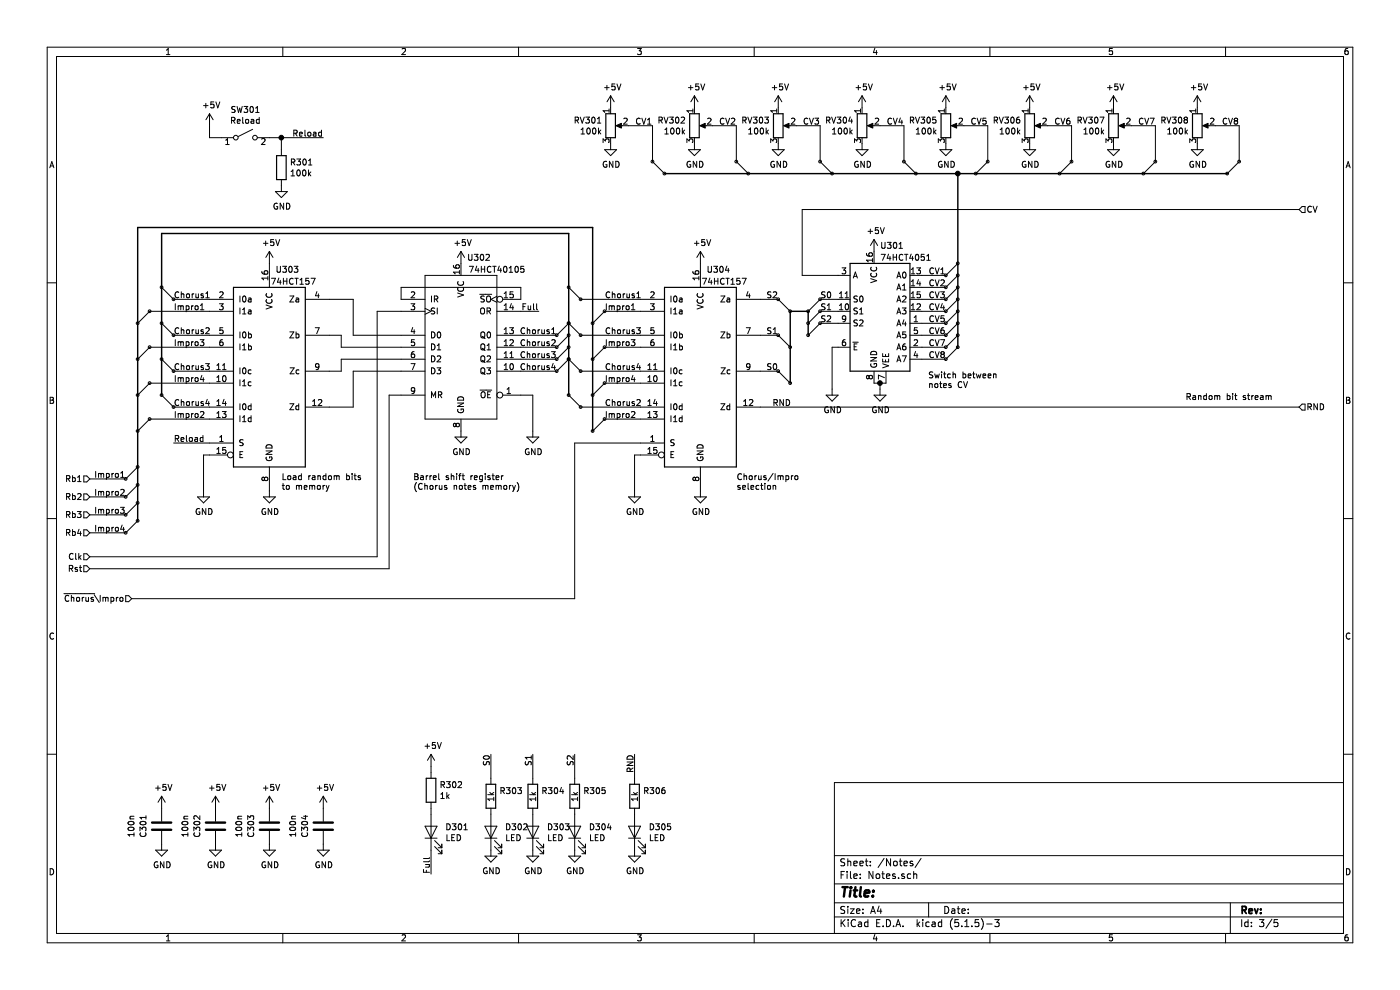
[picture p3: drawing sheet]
EESchema Schematic File Version 4
EELAYER 30 0
EELAYER END
$Descr A4 11693 8268
encoding utf-8
Sheet 3 5
Title ""
Date ""
Rev ""
Comp ""
Comment1 ""
Comment2 ""
Comment3 ""
Comment4 ""
$EndDescr
Wire Wire Line
	3600 6750 3600 6800
Wire Wire Line
	4500 2600 4350 2600
Wire Wire Line
	3600 6400 3600 6450
$Comp
L Device:R R?
U 1 1
P 3600 6600
AR Path="/5F5E9646" Ref="R?"  Part="1" 
AR Path="/5F424A92/5F5E9646" Ref="R302"  Part="1" 
F 0 "R302" H 3670 6646 50  0000 L CNN
F 1 "1k" H 3670 6555 50  0000 L CNN
F 2 "Resistor_SMD:R_1206_3216Metric_Pad1.42x1.75mm_HandSolder" V 3530 6600 50  0001 C CNN
F 3 "~" H 3600 6600 50  0001 C CNN
	1    3600 6600
	1    0    0    -1  
$EndComp
$Comp
L power:+5V #PWR0318
U 1 1
P 3600 6400
F 0 "#PWR0318" H 3600 6250 50  0001 C CNN
F 1 "+5V" H 3615 6573 50  0000 C CNN
F 2 "" H 3600 6400 50  0001 C CNN
F 3 "" H 3600 6400 50  0001 C CNN
	1    3600 6400
	1    0    0    -1  
$EndComp
$Comp
L Device:LED D301
U 1 1
P 3600 6950
F 0 "D301" V 3639 6832 50  0000 R CNN
F 1 "LED" V 3548 6832 50  0000 R CNN
F 2 "LED_SMD:LED_1206_3216Metric_ReverseMount_Hole1.8x2.4mm" H 3600 6950 50  0001 C CNN
F 3 "~" H 3600 6950 50  0001 C CNN
	1    3600 6950
	0    -1   -1   0   
$EndComp
Wire Wire Line
	4850 3400 5350 3400
Wire Wire Line
	4350 3100 4650 3100
Wire Wire Line
	4850 2800 5350 2800
Wire Wire Line
	4350 3000 4650 3000
Wire Wire Line
	4850 3100 5350 3100
Wire Wire Line
	4350 2900 4650 2900
Wire Wire Line
	4850 2500 5350 2500
Wire Wire Line
	4350 2800 4650 2800
Wire Wire Line
	3250 3300 3250 4750
Wire Wire Line
	750  4750 3250 4750
Text HLabel 750  4750 0    50   Input ~ 0
Rst
Wire Wire Line
	3150 4650 750  4650
Wire Wire Line
	3150 2600 3150 4650
Wire Wire Line
	3350 2600 3150 2600
Wire Wire Line
	4350 2400 4350 2500
Wire Wire Line
	3350 2400 4350 2400
Wire Wire Line
	3350 2500 3350 2400
Wire Wire Line
	4450 3300 4350 3300
Wire Wire Line
	4450 3600 4450 3300
$Comp
L power:GND #PWR0327
U 1 1
P 4450 3600
F 0 "#PWR0327" H 4450 3350 50  0001 C CNN
F 1 "GND" H 4455 3427 50  0000 C CNN
F 2 "" H 4450 3600 50  0001 C CNN
F 3 "" H 4450 3600 50  0001 C CNN
	1    4450 3600
	1    0    0    -1  
$EndComp
$Comp
L power:+5V #PWR0322
U 1 1
P 3850 2200
F 0 "#PWR0322" H 3850 2050 50  0001 C CNN
F 1 "+5V" H 3865 2373 50  0000 C CNN
F 2 "" H 3850 2200 50  0001 C CNN
F 3 "" H 3850 2200 50  0001 C CNN
	1    3850 2200
	1    0    0    -1  
$EndComp
Wire Wire Line
	3250 3300 3350 3300
$Comp
L power:GND #PWR0326
U 1 1
P 3850 3600
F 0 "#PWR0326" H 3850 3350 50  0001 C CNN
F 1 "GND" H 3855 3427 50  0000 C CNN
F 2 "" H 3850 3600 50  0001 C CNN
F 3 "" H 3850 3600 50  0001 C CNN
	1    3850 3600
	1    0    0    -1  
$EndComp
Wire Wire Line
	2950 3100 3350 3100
Wire Wire Line
	2950 3400 2950 3100
Wire Wire Line
	2750 3400 2950 3400
Wire Wire Line
	2950 2800 3350 2800
Wire Wire Line
	2950 2500 2950 2800
Wire Wire Line
	2750 2500 2950 2500
Wire Wire Line
	2850 2900 3350 2900
Wire Wire Line
	2850 2800 2850 2900
Wire Wire Line
	2750 2800 2850 2800
Wire Wire Line
	2850 3000 3350 3000
Wire Wire Line
	2850 3100 2850 3000
Wire Wire Line
	2750 3100 2850 3100
$Comp
L telec:74HCT40105 U302
U 1 1
P 3850 2950
F 0 "U302" H 4000 3750 50  0000 C CNN
F 1 "74HCT40105" H 4150 3650 50  0000 C CNN
F 2 "Package_DIP:DIP-16_W7.62mm_LongPads" H 4800 2300 50  0001 C CNN
F 3 "https://www.ti.com/lit/ds/symlink/cd74hct40105.pdf?HQS=TI-null-null-mousermode-df-pf-null-wwe&ts=1597091305101&ref_url=https%253A%252F%252Fwww.mouser.fr%252F" H 3900 3850 50  0001 C CNN
	1    3850 2950
	1    0    0    -1  
$EndComp
Wire Wire Line
	1100 5000 4800 5000
Wire Wire Line
	6700 1750 10850 1750
Wire Wire Line
	10850 3400 6350 3400
Connection ~ 8000 1450
$Comp
L 74xx:74HCT4051 U?
U 1 1
P 7300 2600
AR Path="/5F4279E1" Ref="U?"  Part="1" 
AR Path="/5F424A92/5F4279E1" Ref="U301"  Part="1" 
F 0 "U301" H 7350 3150 50  0000 L CNN
F 1 "74HCT4051" H 7350 3050 50  0000 L CNN
F 2 "Package_DIP:DIP-16_W7.62mm_LongPads" H 7300 2200 50  0001 C CNN
F 3 "http://www.ti.com/lit/ds/symlink/cd74hct4051.pdf" H 7300 2200 50  0001 C CNN
	1    7300 2600
	1    0    0    -1  
$EndComp
$Comp
L 74xx:74LS157 U?
U 1 1
P 5850 3100
AR Path="/5F4279E7" Ref="U?"  Part="1" 
AR Path="/5F424A92/5F4279E7" Ref="U304"  Part="1" 
F 0 "U304" H 6000 3950 50  0000 C CNN
F 1 "74HCT157" H 6050 3850 50  0000 C CNN
F 2 "Package_DIP:DIP-16_W7.62mm_LongPads" H 5850 3100 50  0001 C CNN
F 3 "http://www.ti.com/lit/gpn/sn74LS157" H 5850 3100 50  0001 C CNN
	1    5850 3100
	1    0    0    -1  
$EndComp
$Comp
L power:GND #PWR0331
U 1 1
P 5850 4100
F 0 "#PWR0331" H 5850 3850 50  0001 C CNN
F 1 "GND" H 5855 3927 50  0000 C CNN
F 2 "" H 5850 4100 50  0001 C CNN
F 3 "" H 5850 4100 50  0001 C CNN
	1    5850 4100
	1    0    0    -1  
$EndComp
$Comp
L power:+5V #PWR0323
U 1 1
P 5850 2200
F 0 "#PWR0323" H 5850 2050 50  0001 C CNN
F 1 "+5V" H 5865 2373 50  0000 C CNN
F 2 "" H 5850 2200 50  0001 C CNN
F 3 "" H 5850 2200 50  0001 C CNN
	1    5850 2200
	1    0    0    -1  
$EndComp
$Comp
L power:+5V #PWR0320
U 1 1
P 7300 2100
F 0 "#PWR0320" H 7300 1950 50  0001 C CNN
F 1 "+5V" H 7315 2273 50  0000 C CNN
F 2 "" H 7300 2100 50  0001 C CNN
F 3 "" H 7300 2100 50  0001 C CNN
	1    7300 2100
	1    0    0    -1  
$EndComp
$Comp
L power:GND #PWR0325
U 1 1
P 7350 3250
F 0 "#PWR0325" H 7350 3000 50  0001 C CNN
F 1 "GND" H 7355 3077 50  0000 C CNN
F 2 "" H 7350 3250 50  0001 C CNN
F 3 "" H 7350 3250 50  0001 C CNN
	1    7350 3250
	1    0    0    -1  
$EndComp
Wire Wire Line
	7350 3250 7350 3200
Wire Wire Line
	7350 3200 7300 3200
Wire Wire Line
	7350 3200 7400 3200
Connection ~ 7350 3200
$Comp
L power:GND #PWR0324
U 1 1
P 6950 3250
F 0 "#PWR0324" H 6950 3000 50  0001 C CNN
F 1 "GND" H 6955 3077 50  0000 C CNN
F 2 "" H 6950 3250 50  0001 C CNN
F 3 "" H 6950 3250 50  0001 C CNN
	1    6950 3250
	1    0    0    -1  
$EndComp
Wire Wire Line
	6950 3250 6950 2900
Wire Wire Line
	6950 2900 7000 2900
Wire Wire Line
	7700 2300 7900 2300
Text Label 7900 2300 2    50   ~ 0
CV1
Wire Wire Line
	7700 2400 7900 2400
Text Label 7900 2400 2    50   ~ 0
CV2
Wire Wire Line
	7700 2500 7900 2500
Wire Wire Line
	7700 2600 7900 2600
Wire Wire Line
	7700 2700 7900 2700
Wire Wire Line
	7700 2800 7900 2800
Wire Wire Line
	7700 2900 7900 2900
Wire Wire Line
	7700 3000 7900 3000
Text Label 7900 2500 2    50   ~ 0
CV3
Text Label 7900 2600 2    50   ~ 0
CV4
Text Label 7900 2700 2    50   ~ 0
CV5
Text Label 7900 2800 2    50   ~ 0
CV6
Text Label 7900 2900 2    50   ~ 0
CV7
Text Label 7900 3000 2    50   ~ 0
CV8
Entry Wire Line
	7900 3000 8000 2900
Entry Wire Line
	7900 2900 8000 2800
Entry Wire Line
	7900 2800 8000 2700
Entry Wire Line
	7900 2700 8000 2600
Entry Wire Line
	7900 2600 8000 2500
Entry Wire Line
	7900 2500 8000 2400
Entry Wire Line
	7900 2400 8000 2300
Entry Wire Line
	7900 2300 8000 2200
Wire Wire Line
	7000 2300 6700 2300
Wire Wire Line
	6700 1750 6700 2300
Text Label 5050 2500 0    50   ~ 0
Chorus1
Text Label 5050 2600 0    50   ~ 0
Impro1
Text Label 5050 3400 0    50   ~ 0
Chorus2
Text Label 5050 3500 0    50   ~ 0
Impro2
Text Label 5050 2800 0    50   ~ 0
Chorus3
Text Label 5050 2900 0    50   ~ 0
Impro3
Text Label 5050 3100 0    50   ~ 0
Chorus4
Text Label 5050 3200 0    50   ~ 0
Impro4
Text Label 4650 2800 2    50   ~ 0
Chorus1
Text Label 4650 2900 2    50   ~ 0
Chorus2
Text Label 4650 3000 2    50   ~ 0
Chorus3
Text Label 4650 3100 2    50   ~ 0
Chorus4
$Comp
L power:GND #PWR0330
U 1 1
P 5300 4100
F 0 "#PWR0330" H 5300 3850 50  0001 C CNN
F 1 "GND" H 5305 3927 50  0000 C CNN
F 2 "" H 5300 4100 50  0001 C CNN
F 3 "" H 5300 4100 50  0001 C CNN
	1    5300 4100
	1    0    0    -1  
$EndComp
Wire Wire Line
	5300 4100 5300 3800
Wire Wire Line
	5300 3800 5350 3800
Wire Wire Line
	4800 5000 4800 3700
Wire Wire Line
	4800 3700 5350 3700
Text HLabel 750  4650 0    50   Input ~ 0
Clk
Text HLabel 10850 3400 2    50   Input ~ 0
RND
Text Label 1050 4150 2    50   ~ 0
Impro2
Text Label 1050 4300 2    50   ~ 0
Impro3
Text Label 1050 4450 2    50   ~ 0
Impro4
Wire Wire Line
	750  4450 1050 4450
Text HLabel 750  4450 0    50   Input ~ 0
Rb4
Wire Wire Line
	750  4300 1050 4300
Text HLabel 750  4300 0    50   Input ~ 0
Rb3
Wire Wire Line
	750  4150 1050 4150
Text HLabel 750  4150 0    50   Input ~ 0
Rb2
Text Label 1050 4000 2    50   ~ 0
Impro1
Wire Wire Line
	750  4000 1050 4000
Text HLabel 750  4000 0    50   Input ~ 0
Rb1
Text HLabel 1100 5000 0    50   Input ~ 0
~Chorus~\Impro
Wire Wire Line
	2350 1150 2700 1150
Connection ~ 2350 1150
Wire Wire Line
	2350 1250 2350 1150
$Comp
L power:GND #PWR0319
U 1 1
P 2350 1550
F 0 "#PWR0319" H 2350 1300 50  0001 C CNN
F 1 "GND" H 2355 1377 50  0000 C CNN
F 2 "" H 2350 1550 50  0001 C CNN
F 3 "" H 2350 1550 50  0001 C CNN
	1    2350 1550
	1    0    0    -1  
$EndComp
$Comp
L Device:R R?
U 1 1
P 2350 1400
AR Path="/5F528833" Ref="R?"  Part="1" 
AR Path="/5F424A92/5F528833" Ref="R301"  Part="1" 
F 0 "R301" H 2420 1446 50  0000 L CNN
F 1 "100k" H 2420 1355 50  0000 L CNN
F 2 "Resistor_THT:R_Axial_DIN0204_L3.6mm_D1.6mm_P7.62mm_Horizontal" V 2280 1400 50  0001 C CNN
F 3 "~" H 2350 1400 50  0001 C CNN
	1    2350 1400
	1    0    0    -1  
$EndComp
Wire Wire Line
	1750 1150 1850 1150
Wire Wire Line
	1750 1050 1750 1150
$Comp
L power:+5V #PWR0309
U 1 1
P 1750 1050
F 0 "#PWR0309" H 1750 900 50  0001 C CNN
F 1 "+5V" H 1765 1223 50  0000 C CNN
F 2 "" H 1750 1050 50  0001 C CNN
F 3 "" H 1750 1050 50  0001 C CNN
	1    1750 1050
	1    0    0    -1  
$EndComp
Text Label 2700 1150 2    50   ~ 0
Reload
Wire Wire Line
	2250 1150 2350 1150
Text Label 1450 3700 0    50   ~ 0
Reload
Wire Wire Line
	1700 3800 1750 3800
Wire Wire Line
	1700 4100 1700 3800
$Comp
L power:GND #PWR0328
U 1 1
P 1700 4100
F 0 "#PWR0328" H 1700 3850 50  0001 C CNN
F 1 "GND" H 1705 3927 50  0000 C CNN
F 2 "" H 1700 4100 50  0001 C CNN
F 3 "" H 1700 4100 50  0001 C CNN
	1    1700 4100
	1    0    0    -1  
$EndComp
Wire Wire Line
	1750 3700 1450 3700
Text Label 1450 3200 0    50   ~ 0
Impro4
Text Label 1450 3400 0    50   ~ 0
Chorus4
Wire Wire Line
	1750 3100 1450 3100
Text Label 1450 2900 0    50   ~ 0
Impro3
Text Label 1450 3100 0    50   ~ 0
Chorus3
Wire Wire Line
	1750 2800 1450 2800
Text Label 1450 3500 0    50   ~ 0
Impro2
Text Label 1450 2800 0    50   ~ 0
Chorus2
Wire Wire Line
	1750 3400 1450 3400
Text Label 1450 2600 0    50   ~ 0
Impro1
Text Label 1450 2500 0    50   ~ 0
Chorus1
Wire Wire Line
	1750 2500 1450 2500
$Comp
L power:+5V #PWR0321
U 1 1
P 2250 2200
F 0 "#PWR0321" H 2250 2050 50  0001 C CNN
F 1 "+5V" H 2265 2373 50  0000 C CNN
F 2 "" H 2250 2200 50  0001 C CNN
F 3 "" H 2250 2200 50  0001 C CNN
	1    2250 2200
	1    0    0    -1  
$EndComp
$Comp
L power:GND #PWR0329
U 1 1
P 2250 4100
F 0 "#PWR0329" H 2250 3850 50  0001 C CNN
F 1 "GND" H 2255 3927 50  0000 C CNN
F 2 "" H 2250 4100 50  0001 C CNN
F 3 "" H 2250 4100 50  0001 C CNN
	1    2250 4100
	1    0    0    -1  
$EndComp
$Comp
L 74xx:74LS157 U?
U 1 1
P 2250 3100
AR Path="/5F4F7408" Ref="U?"  Part="1" 
AR Path="/5F424A92/5F4F7408" Ref="U303"  Part="1" 
F 0 "U303" H 2400 3950 50  0000 C CNN
F 1 "74HCT157" H 2450 3850 50  0000 C CNN
F 2 "Package_DIP:DIP-16_W7.62mm_LongPads" H 2250 3100 50  0001 C CNN
F 3 "http://www.ti.com/lit/gpn/sn74LS157" H 2250 3100 50  0001 C CNN
	1    2250 3100
	1    0    0    -1  
$EndComp
Text HLabel 10850 1750 2    50   Input ~ 0
CV
$Comp
L Switch:SW_SPST SW301
U 1 1
P 2050 1150
F 0 "SW301" H 2050 1385 50  0000 C CNN
F 1 "Reload" H 2050 1294 50  0000 C CNN
F 2 "Button_Switch_THT:SW_PUSH_6mm" H 2050 1150 50  0001 C CNN
F 3 "~" H 2050 1150 50  0001 C CNN
	1    2050 1150
	1    0    0    -1  
$EndComp
Wire Wire Line
	10350 1050 10350 1350
Entry Wire Line
	10250 1450 10350 1350
Wire Wire Line
	9650 1050 9650 1350
Entry Wire Line
	9550 1450 9650 1350
Wire Wire Line
	8950 1050 8950 1350
Entry Wire Line
	8850 1450 8950 1350
Wire Wire Line
	8250 1050 8250 1350
Entry Wire Line
	8150 1450 8250 1350
Wire Wire Line
	7550 1050 7550 1350
Entry Wire Line
	7550 1350 7650 1450
Wire Wire Line
	6850 1050 6850 1350
Entry Wire Line
	6850 1350 6950 1450
Wire Wire Line
	6150 1050 6150 1350
Entry Wire Line
	6150 1350 6250 1450
Wire Wire Line
	5450 1050 5450 1350
Entry Wire Line
	5450 1350 5550 1450
Text Label 10350 1050 2    50   ~ 0
CV8
$Comp
L power:GND #PWR0317
U 1 1
P 10000 1200
F 0 "#PWR0317" H 10000 950 50  0001 C CNN
F 1 "GND" H 10005 1027 50  0000 C CNN
F 2 "" H 10000 1200 50  0001 C CNN
F 3 "" H 10000 1200 50  0001 C CNN
	1    10000 1200
	1    0    0    -1  
$EndComp
$Comp
L power:+5V #PWR0308
U 1 1
P 10000 900
F 0 "#PWR0308" H 10000 750 50  0001 C CNN
F 1 "+5V" H 10015 1073 50  0000 C CNN
F 2 "" H 10000 900 50  0001 C CNN
F 3 "" H 10000 900 50  0001 C CNN
	1    10000 900 
	1    0    0    -1  
$EndComp
Wire Wire Line
	10150 1050 10350 1050
$Comp
L Device:R_POT RV308
U 1 1
P 10000 1050
F 0 "RV308" H 9931 1096 50  0000 R CNN
F 1 "100k" H 9931 1005 50  0000 R CNN
F 2 "Potentiometer_THT:Potentiometer_Alps_RK09K_Single_Vertical" H 10000 1050 50  0001 C CNN
F 3 "~" H 10000 1050 50  0001 C CNN
	1    10000 1050
	1    0    0    -1  
$EndComp
Text Label 9650 1050 2    50   ~ 0
CV7
$Comp
L power:GND #PWR0316
U 1 1
P 9300 1200
F 0 "#PWR0316" H 9300 950 50  0001 C CNN
F 1 "GND" H 9305 1027 50  0000 C CNN
F 2 "" H 9300 1200 50  0001 C CNN
F 3 "" H 9300 1200 50  0001 C CNN
	1    9300 1200
	1    0    0    -1  
$EndComp
$Comp
L power:+5V #PWR0307
U 1 1
P 9300 900
F 0 "#PWR0307" H 9300 750 50  0001 C CNN
F 1 "+5V" H 9315 1073 50  0000 C CNN
F 2 "" H 9300 900 50  0001 C CNN
F 3 "" H 9300 900 50  0001 C CNN
	1    9300 900 
	1    0    0    -1  
$EndComp
Wire Wire Line
	9450 1050 9650 1050
$Comp
L Device:R_POT RV307
U 1 1
P 9300 1050
F 0 "RV307" H 9231 1096 50  0000 R CNN
F 1 "100k" H 9231 1005 50  0000 R CNN
F 2 "Potentiometer_THT:Potentiometer_Alps_RK09K_Single_Vertical" H 9300 1050 50  0001 C CNN
F 3 "~" H 9300 1050 50  0001 C CNN
	1    9300 1050
	1    0    0    -1  
$EndComp
Text Label 8950 1050 2    50   ~ 0
CV6
$Comp
L power:GND #PWR0315
U 1 1
P 8600 1200
F 0 "#PWR0315" H 8600 950 50  0001 C CNN
F 1 "GND" H 8605 1027 50  0000 C CNN
F 2 "" H 8600 1200 50  0001 C CNN
F 3 "" H 8600 1200 50  0001 C CNN
	1    8600 1200
	1    0    0    -1  
$EndComp
$Comp
L power:+5V #PWR0306
U 1 1
P 8600 900
F 0 "#PWR0306" H 8600 750 50  0001 C CNN
F 1 "+5V" H 8615 1073 50  0000 C CNN
F 2 "" H 8600 900 50  0001 C CNN
F 3 "" H 8600 900 50  0001 C CNN
	1    8600 900 
	1    0    0    -1  
$EndComp
Wire Wire Line
	8750 1050 8950 1050
$Comp
L Device:R_POT RV306
U 1 1
P 8600 1050
F 0 "RV306" H 8531 1096 50  0000 R CNN
F 1 "100k" H 8531 1005 50  0000 R CNN
F 2 "Potentiometer_THT:Potentiometer_Alps_RK09K_Single_Vertical" H 8600 1050 50  0001 C CNN
F 3 "~" H 8600 1050 50  0001 C CNN
	1    8600 1050
	1    0    0    -1  
$EndComp
Text Label 8250 1050 2    50   ~ 0
CV5
$Comp
L power:GND #PWR0314
U 1 1
P 7900 1200
F 0 "#PWR0314" H 7900 950 50  0001 C CNN
F 1 "GND" H 7905 1027 50  0000 C CNN
F 2 "" H 7900 1200 50  0001 C CNN
F 3 "" H 7900 1200 50  0001 C CNN
	1    7900 1200
	1    0    0    -1  
$EndComp
$Comp
L power:+5V #PWR0305
U 1 1
P 7900 900
F 0 "#PWR0305" H 7900 750 50  0001 C CNN
F 1 "+5V" H 7915 1073 50  0000 C CNN
F 2 "" H 7900 900 50  0001 C CNN
F 3 "" H 7900 900 50  0001 C CNN
	1    7900 900 
	1    0    0    -1  
$EndComp
Wire Wire Line
	8050 1050 8250 1050
$Comp
L Device:R_POT RV305
U 1 1
P 7900 1050
F 0 "RV305" H 7831 1096 50  0000 R CNN
F 1 "100k" H 7831 1005 50  0000 R CNN
F 2 "Potentiometer_THT:Potentiometer_Alps_RK09K_Single_Vertical" H 7900 1050 50  0001 C CNN
F 3 "~" H 7900 1050 50  0001 C CNN
	1    7900 1050
	1    0    0    -1  
$EndComp
Text Label 7550 1050 2    50   ~ 0
CV4
$Comp
L power:GND #PWR0313
U 1 1
P 7200 1200
F 0 "#PWR0313" H 7200 950 50  0001 C CNN
F 1 "GND" H 7205 1027 50  0000 C CNN
F 2 "" H 7200 1200 50  0001 C CNN
F 3 "" H 7200 1200 50  0001 C CNN
	1    7200 1200
	1    0    0    -1  
$EndComp
$Comp
L power:+5V #PWR0304
U 1 1
P 7200 900
F 0 "#PWR0304" H 7200 750 50  0001 C CNN
F 1 "+5V" H 7215 1073 50  0000 C CNN
F 2 "" H 7200 900 50  0001 C CNN
F 3 "" H 7200 900 50  0001 C CNN
	1    7200 900 
	1    0    0    -1  
$EndComp
Wire Wire Line
	7350 1050 7550 1050
$Comp
L Device:R_POT RV304
U 1 1
P 7200 1050
F 0 "RV304" H 7131 1096 50  0000 R CNN
F 1 "100k" H 7131 1005 50  0000 R CNN
F 2 "Potentiometer_THT:Potentiometer_Alps_RK09K_Single_Vertical" H 7200 1050 50  0001 C CNN
F 3 "~" H 7200 1050 50  0001 C CNN
	1    7200 1050
	1    0    0    -1  
$EndComp
Text Label 6850 1050 2    50   ~ 0
CV3
$Comp
L power:GND #PWR0312
U 1 1
P 6500 1200
F 0 "#PWR0312" H 6500 950 50  0001 C CNN
F 1 "GND" H 6505 1027 50  0000 C CNN
F 2 "" H 6500 1200 50  0001 C CNN
F 3 "" H 6500 1200 50  0001 C CNN
	1    6500 1200
	1    0    0    -1  
$EndComp
$Comp
L power:+5V #PWR0303
U 1 1
P 6500 900
F 0 "#PWR0303" H 6500 750 50  0001 C CNN
F 1 "+5V" H 6515 1073 50  0000 C CNN
F 2 "" H 6500 900 50  0001 C CNN
F 3 "" H 6500 900 50  0001 C CNN
	1    6500 900 
	1    0    0    -1  
$EndComp
Wire Wire Line
	6650 1050 6850 1050
$Comp
L Device:R_POT RV303
U 1 1
P 6500 1050
F 0 "RV303" H 6431 1096 50  0000 R CNN
F 1 "100k" H 6431 1005 50  0000 R CNN
F 2 "Potentiometer_THT:Potentiometer_Alps_RK09K_Single_Vertical" H 6500 1050 50  0001 C CNN
F 3 "~" H 6500 1050 50  0001 C CNN
	1    6500 1050
	1    0    0    -1  
$EndComp
Text Label 6150 1050 2    50   ~ 0
CV2
$Comp
L power:GND #PWR0311
U 1 1
P 5800 1200
F 0 "#PWR0311" H 5800 950 50  0001 C CNN
F 1 "GND" H 5805 1027 50  0000 C CNN
F 2 "" H 5800 1200 50  0001 C CNN
F 3 "" H 5800 1200 50  0001 C CNN
	1    5800 1200
	1    0    0    -1  
$EndComp
$Comp
L power:+5V #PWR0302
U 1 1
P 5800 900
F 0 "#PWR0302" H 5800 750 50  0001 C CNN
F 1 "+5V" H 5815 1073 50  0000 C CNN
F 2 "" H 5800 900 50  0001 C CNN
F 3 "" H 5800 900 50  0001 C CNN
	1    5800 900 
	1    0    0    -1  
$EndComp
Wire Wire Line
	5950 1050 6150 1050
$Comp
L Device:R_POT RV302
U 1 1
P 5800 1050
F 0 "RV302" H 5731 1096 50  0000 R CNN
F 1 "100k" H 5731 1005 50  0000 R CNN
F 2 "Potentiometer_THT:Potentiometer_Alps_RK09K_Single_Vertical" H 5800 1050 50  0001 C CNN
F 3 "~" H 5800 1050 50  0001 C CNN
	1    5800 1050
	1    0    0    -1  
$EndComp
Text Label 5450 1050 2    50   ~ 0
CV1
$Comp
L power:GND #PWR0310
U 1 1
P 5100 1200
F 0 "#PWR0310" H 5100 950 50  0001 C CNN
F 1 "GND" H 5105 1027 50  0000 C CNN
F 2 "" H 5100 1200 50  0001 C CNN
F 3 "" H 5100 1200 50  0001 C CNN
	1    5100 1200
	1    0    0    -1  
$EndComp
$Comp
L power:+5V #PWR0301
U 1 1
P 5100 900
F 0 "#PWR0301" H 5100 750 50  0001 C CNN
F 1 "+5V" H 5115 1073 50  0000 C CNN
F 2 "" H 5100 900 50  0001 C CNN
F 3 "" H 5100 900 50  0001 C CNN
	1    5100 900 
	1    0    0    -1  
$EndComp
Wire Wire Line
	5250 1050 5450 1050
$Comp
L Device:R_POT RV301
U 1 1
P 5100 1050
F 0 "RV301" H 5031 1096 50  0000 R CNN
F 1 "100k" H 5031 1005 50  0000 R CNN
F 2 "Potentiometer_THT:Potentiometer_Alps_RK09K_Single_Vertical" H 5100 1050 50  0001 C CNN
F 3 "~" H 5100 1050 50  0001 C CNN
	1    5100 1050
	1    0    0    -1  
$EndComp
$Comp
L Device:C C?
U 1 1
P 1350 6900
AR Path="/5FC99962" Ref="C?"  Part="1" 
AR Path="/5F345A0C/5FC99962" Ref="C?"  Part="1" 
AR Path="/5F424A92/5FC99962" Ref="C301"  Part="1" 
F 0 "C301" V 1500 6900 50  0000 C CNN
F 1 "100n" V 1600 6900 50  0000 C CNN
F 2 "Capacitor_THT:C_Disc_D7.0mm_W2.5mm_P5.00mm" H 1388 6750 50  0001 C CNN
F 3 "~" H 1350 6900 50  0001 C CNN
	1    1350 6900
	-1   0    0    1   
$EndComp
$Comp
L power:GND #PWR?
U 1 1
P 1350 7050
AR Path="/5FC99968" Ref="#PWR?"  Part="1" 
AR Path="/5F345A0C/5FC99968" Ref="#PWR?"  Part="1" 
AR Path="/5F424A92/5FC99968" Ref="#PWR0336"  Part="1" 
F 0 "#PWR0336" H 1350 6800 50  0001 C CNN
F 1 "GND" H 1355 6877 50  0000 C CNN
F 2 "" H 1350 7050 50  0001 C CNN
F 3 "" H 1350 7050 50  0001 C CNN
	1    1350 7050
	1    0    0    -1  
$EndComp
$Comp
L power:+5V #PWR?
U 1 1
P 1350 6750
AR Path="/5F345A0C/5FC9996E" Ref="#PWR?"  Part="1" 
AR Path="/5F424A92/5FC9996E" Ref="#PWR0332"  Part="1" 
F 0 "#PWR0332" H 1350 6600 50  0001 C CNN
F 1 "+5V" H 1365 6923 50  0000 C CNN
F 2 "" H 1350 6750 50  0001 C CNN
F 3 "" H 1350 6750 50  0001 C CNN
	1    1350 6750
	1    0    0    -1  
$EndComp
$Comp
L Device:C C?
U 1 1
P 1800 6900
AR Path="/5FC9D78E" Ref="C?"  Part="1" 
AR Path="/5F345A0C/5FC9D78E" Ref="C?"  Part="1" 
AR Path="/5F424A92/5FC9D78E" Ref="C302"  Part="1" 
F 0 "C302" V 1950 6900 50  0000 C CNN
F 1 "100n" V 2050 6900 50  0000 C CNN
F 2 "Capacitor_THT:C_Disc_D7.0mm_W2.5mm_P5.00mm" H 1838 6750 50  0001 C CNN
F 3 "~" H 1800 6900 50  0001 C CNN
	1    1800 6900
	-1   0    0    1   
$EndComp
$Comp
L power:GND #PWR?
U 1 1
P 1800 7050
AR Path="/5FC9D794" Ref="#PWR?"  Part="1" 
AR Path="/5F345A0C/5FC9D794" Ref="#PWR?"  Part="1" 
AR Path="/5F424A92/5FC9D794" Ref="#PWR0337"  Part="1" 
F 0 "#PWR0337" H 1800 6800 50  0001 C CNN
F 1 "GND" H 1805 6877 50  0000 C CNN
F 2 "" H 1800 7050 50  0001 C CNN
F 3 "" H 1800 7050 50  0001 C CNN
	1    1800 7050
	1    0    0    -1  
$EndComp
$Comp
L power:+5V #PWR?
U 1 1
P 1800 6750
AR Path="/5F345A0C/5FC9D79A" Ref="#PWR?"  Part="1" 
AR Path="/5F424A92/5FC9D79A" Ref="#PWR0333"  Part="1" 
F 0 "#PWR0333" H 1800 6600 50  0001 C CNN
F 1 "+5V" H 1815 6923 50  0000 C CNN
F 2 "" H 1800 6750 50  0001 C CNN
F 3 "" H 1800 6750 50  0001 C CNN
	1    1800 6750
	1    0    0    -1  
$EndComp
$Comp
L Device:C C?
U 1 1
P 2250 6900
AR Path="/5FCA15D8" Ref="C?"  Part="1" 
AR Path="/5F345A0C/5FCA15D8" Ref="C?"  Part="1" 
AR Path="/5F424A92/5FCA15D8" Ref="C303"  Part="1" 
F 0 "C303" V 2400 6900 50  0000 C CNN
F 1 "100n" V 2500 6900 50  0000 C CNN
F 2 "Capacitor_THT:C_Disc_D7.0mm_W2.5mm_P5.00mm" H 2288 6750 50  0001 C CNN
F 3 "~" H 2250 6900 50  0001 C CNN
	1    2250 6900
	-1   0    0    1   
$EndComp
$Comp
L power:GND #PWR?
U 1 1
P 2250 7050
AR Path="/5FCA15DE" Ref="#PWR?"  Part="1" 
AR Path="/5F345A0C/5FCA15DE" Ref="#PWR?"  Part="1" 
AR Path="/5F424A92/5FCA15DE" Ref="#PWR0338"  Part="1" 
F 0 "#PWR0338" H 2250 6800 50  0001 C CNN
F 1 "GND" H 2255 6877 50  0000 C CNN
F 2 "" H 2250 7050 50  0001 C CNN
F 3 "" H 2250 7050 50  0001 C CNN
	1    2250 7050
	1    0    0    -1  
$EndComp
$Comp
L power:+5V #PWR?
U 1 1
P 2250 6750
AR Path="/5F345A0C/5FCA15E4" Ref="#PWR?"  Part="1" 
AR Path="/5F424A92/5FCA15E4" Ref="#PWR0334"  Part="1" 
F 0 "#PWR0334" H 2250 6600 50  0001 C CNN
F 1 "+5V" H 2265 6923 50  0000 C CNN
F 2 "" H 2250 6750 50  0001 C CNN
F 3 "" H 2250 6750 50  0001 C CNN
	1    2250 6750
	1    0    0    -1  
$EndComp
$Comp
L Device:C C?
U 1 1
P 2700 6900
AR Path="/5FCA53A4" Ref="C?"  Part="1" 
AR Path="/5F345A0C/5FCA53A4" Ref="C?"  Part="1" 
AR Path="/5F424A92/5FCA53A4" Ref="C304"  Part="1" 
F 0 "C304" V 2850 6900 50  0000 C CNN
F 1 "100n" V 2950 6900 50  0000 C CNN
F 2 "Capacitor_THT:C_Disc_D7.0mm_W2.5mm_P5.00mm" H 2738 6750 50  0001 C CNN
F 3 "~" H 2700 6900 50  0001 C CNN
	1    2700 6900
	-1   0    0    1   
$EndComp
$Comp
L power:GND #PWR?
U 1 1
P 2700 7050
AR Path="/5FCA53AA" Ref="#PWR?"  Part="1" 
AR Path="/5F345A0C/5FCA53AA" Ref="#PWR?"  Part="1" 
AR Path="/5F424A92/5FCA53AA" Ref="#PWR0339"  Part="1" 
F 0 "#PWR0339" H 2700 6800 50  0001 C CNN
F 1 "GND" H 2705 6877 50  0000 C CNN
F 2 "" H 2700 7050 50  0001 C CNN
F 3 "" H 2700 7050 50  0001 C CNN
	1    2700 7050
	1    0    0    -1  
$EndComp
$Comp
L power:+5V #PWR?
U 1 1
P 2700 6750
AR Path="/5F345A0C/5FCA53B0" Ref="#PWR?"  Part="1" 
AR Path="/5F424A92/5FCA53B0" Ref="#PWR0335"  Part="1" 
F 0 "#PWR0335" H 2700 6600 50  0001 C CNN
F 1 "+5V" H 2715 6923 50  0000 C CNN
F 2 "" H 2700 6750 50  0001 C CNN
F 3 "" H 2700 6750 50  0001 C CNN
	1    2700 6750
	1    0    0    -1  
$EndComp
Text Notes 2350 4100 0    50   ~ 0
Load random bits\nto memory
Text Notes 3450 4100 0    50   ~ 0
Barrel shift register\n(Chorus notes memory)
Text Notes 6150 4100 0    50   ~ 0
Chorus/Impro\nselection
Text Notes 7750 3250 0    50   ~ 0
Switch between\nnotes CV
Text Notes 9900 3350 0    50   ~ 0
Random bit stream
$Comp
L Device:LED D?
U 1 1
P 4100 6950
AR Path="/60CB2C15" Ref="D?"  Part="1" 
AR Path="/5F42563C/60CB2C15" Ref="D?"  Part="1" 
AR Path="/5F424A92/60CB2C15" Ref="D302"  Part="1" 
F 0 "D302" V 4139 6833 50  0000 R CNN
F 1 "LED" V 4048 6833 50  0000 R CNN
F 2 "LED_SMD:LED_1206_3216Metric_ReverseMount_Hole1.8x2.4mm" H 4100 6950 50  0001 C CNN
F 3 "~" H 4100 6950 50  0001 C CNN
	1    4100 6950
	0    -1   -1   0   
$EndComp
$Comp
L power:GND #PWR?
U 1 1
P 4100 7100
AR Path="/60CB2C1B" Ref="#PWR?"  Part="1" 
AR Path="/5F42563C/60CB2C1B" Ref="#PWR?"  Part="1" 
AR Path="/5F424A92/60CB2C1B" Ref="#PWR0340"  Part="1" 
F 0 "#PWR0340" H 4100 6850 50  0001 C CNN
F 1 "GND" H 4105 6927 50  0000 C CNN
F 2 "" H 4100 7100 50  0001 C CNN
F 3 "" H 4100 7100 50  0001 C CNN
	1    4100 7100
	1    0    0    -1  
$EndComp
$Comp
L Device:R R?
U 1 1
P 4100 6650
AR Path="/60CB2C21" Ref="R?"  Part="1" 
AR Path="/5F42563C/60CB2C21" Ref="R?"  Part="1" 
AR Path="/5F424A92/60CB2C21" Ref="R303"  Part="1" 
F 0 "R303" H 4170 6696 50  0000 L CNN
F 1 "1k" V 4100 6600 50  0000 L CNN
F 2 "Resistor_SMD:R_1206_3216Metric_Pad1.42x1.75mm_HandSolder" V 4030 6650 50  0001 C CNN
F 3 "~" H 4100 6650 50  0001 C CNN
	1    4100 6650
	1    0    0    -1  
$EndComp
Wire Wire Line
	4100 6300 4100 6500
Text Label 4100 6300 3    50   ~ 0
S0
Wire Wire Line
	6500 2500 6350 2500
Text Label 6500 2500 2    50   ~ 0
S2
Wire Wire Line
	6500 2800 6350 2800
Text Label 6500 2800 2    50   ~ 0
S1
Wire Wire Line
	6500 3100 6350 3100
Text Label 6500 3100 2    50   ~ 0
S0
Wire Wire Line
	6850 2700 7000 2700
Text Label 6850 2700 0    50   ~ 0
S2
Wire Wire Line
	6850 2600 7000 2600
Text Label 6850 2600 0    50   ~ 0
S1
Wire Wire Line
	6850 2500 7000 2500
Text Label 6850 2500 0    50   ~ 0
S0
Entry Wire Line
	6500 2500 6600 2600
Entry Wire Line
	6500 2800 6600 2900
Entry Wire Line
	6500 3100 6600 3200
Entry Wire Line
	6750 2700 6850 2600
Entry Wire Line
	6750 2800 6850 2700
Entry Wire Line
	6750 2600 6850 2500
Wire Bus Line
	6600 2600 6750 2600
Text Label 4500 2600 2    50   ~ 0
Full
Text Label 3600 7300 1    50   ~ 0
Full
Wire Wire Line
	3600 7100 3600 7300
Entry Wire Line
	4650 2800 4750 2700
Entry Wire Line
	4650 2900 4750 2800
Entry Wire Line
	4650 3000 4750 2900
Entry Wire Line
	4650 3100 4750 3000
Entry Wire Line
	4850 2500 4750 2400
Entry Wire Line
	4850 2800 4750 2700
Entry Wire Line
	4850 3100 4750 3000
Entry Wire Line
	4850 3400 4750 3300
Wire Bus Line
	1350 1950 4750 1950
Wire Wire Line
	5350 2600 5050 2600
Wire Wire Line
	5350 2900 5050 2900
Wire Wire Line
	5350 3500 5050 3500
Wire Wire Line
	5350 3200 5050 3200
Entry Wire Line
	5050 2600 4950 2700
Entry Wire Line
	5050 2900 4950 3000
Entry Wire Line
	5050 3200 4950 3300
Entry Wire Line
	5050 3500 4950 3600
Entry Wire Line
	1450 2500 1350 2400
Entry Wire Line
	1450 2800 1350 2700
Entry Wire Line
	1450 3100 1350 3000
Entry Wire Line
	1450 3400 1350 3300
Entry Wire Line
	1150 2700 1250 2600
Wire Wire Line
	1250 2600 1750 2600
Entry Wire Line
	1150 3000 1250 2900
Wire Wire Line
	1250 2900 1750 2900
Entry Wire Line
	1250 3200 1150 3300
Entry Wire Line
	1150 3600 1250 3500
Wire Wire Line
	1250 3200 1750 3200
Wire Wire Line
	1250 3500 1750 3500
Wire Bus Line
	1150 1900 4950 1900
Text Label 6450 3400 0    50   ~ 0
RND
$Comp
L Device:LED D?
U 1 1
P 4450 6950
AR Path="/60E10D27" Ref="D?"  Part="1" 
AR Path="/5F42563C/60E10D27" Ref="D?"  Part="1" 
AR Path="/5F424A92/60E10D27" Ref="D303"  Part="1" 
F 0 "D303" V 4489 6833 50  0000 R CNN
F 1 "LED" V 4398 6833 50  0000 R CNN
F 2 "LED_SMD:LED_1206_3216Metric_ReverseMount_Hole1.8x2.4mm" H 4450 6950 50  0001 C CNN
F 3 "~" H 4450 6950 50  0001 C CNN
	1    4450 6950
	0    -1   -1   0   
$EndComp
$Comp
L power:GND #PWR?
U 1 1
P 4450 7100
AR Path="/60E10D2D" Ref="#PWR?"  Part="1" 
AR Path="/5F42563C/60E10D2D" Ref="#PWR?"  Part="1" 
AR Path="/5F424A92/60E10D2D" Ref="#PWR0341"  Part="1" 
F 0 "#PWR0341" H 4450 6850 50  0001 C CNN
F 1 "GND" H 4455 6927 50  0000 C CNN
F 2 "" H 4450 7100 50  0001 C CNN
F 3 "" H 4450 7100 50  0001 C CNN
	1    4450 7100
	1    0    0    -1  
$EndComp
$Comp
L Device:R R?
U 1 1
P 4450 6650
AR Path="/60E10D33" Ref="R?"  Part="1" 
AR Path="/5F42563C/60E10D33" Ref="R?"  Part="1" 
AR Path="/5F424A92/60E10D33" Ref="R304"  Part="1" 
F 0 "R304" H 4520 6696 50  0000 L CNN
F 1 "1k" V 4450 6600 50  0000 L CNN
F 2 "Resistor_SMD:R_1206_3216Metric_Pad1.42x1.75mm_HandSolder" V 4380 6650 50  0001 C CNN
F 3 "~" H 4450 6650 50  0001 C CNN
	1    4450 6650
	1    0    0    -1  
$EndComp
Wire Wire Line
	4450 6300 4450 6500
Text Label 4450 6300 3    50   ~ 0
S1
$Comp
L Device:LED D?
U 1 1
P 4800 6950
AR Path="/60E152AD" Ref="D?"  Part="1" 
AR Path="/5F42563C/60E152AD" Ref="D?"  Part="1" 
AR Path="/5F424A92/60E152AD" Ref="D304"  Part="1" 
F 0 "D304" V 4839 6833 50  0000 R CNN
F 1 "LED" V 4748 6833 50  0000 R CNN
F 2 "LED_SMD:LED_1206_3216Metric_ReverseMount_Hole1.8x2.4mm" H 4800 6950 50  0001 C CNN
F 3 "~" H 4800 6950 50  0001 C CNN
	1    4800 6950
	0    -1   -1   0   
$EndComp
$Comp
L power:GND #PWR?
U 1 1
P 4800 7100
AR Path="/60E152B3" Ref="#PWR?"  Part="1" 
AR Path="/5F42563C/60E152B3" Ref="#PWR?"  Part="1" 
AR Path="/5F424A92/60E152B3" Ref="#PWR0342"  Part="1" 
F 0 "#PWR0342" H 4800 6850 50  0001 C CNN
F 1 "GND" H 4805 6927 50  0000 C CNN
F 2 "" H 4800 7100 50  0001 C CNN
F 3 "" H 4800 7100 50  0001 C CNN
	1    4800 7100
	1    0    0    -1  
$EndComp
$Comp
L Device:R R?
U 1 1
P 4800 6650
AR Path="/60E152B9" Ref="R?"  Part="1" 
AR Path="/5F42563C/60E152B9" Ref="R?"  Part="1" 
AR Path="/5F424A92/60E152B9" Ref="R305"  Part="1" 
F 0 "R305" H 4870 6696 50  0000 L CNN
F 1 "1k" V 4800 6600 50  0000 L CNN
F 2 "Resistor_SMD:R_1206_3216Metric_Pad1.42x1.75mm_HandSolder" V 4730 6650 50  0001 C CNN
F 3 "~" H 4800 6650 50  0001 C CNN
	1    4800 6650
	1    0    0    -1  
$EndComp
Wire Wire Line
	4800 6300 4800 6500
Text Label 4800 6300 3    50   ~ 0
S2
$Comp
L Device:LED D?
U 1 1
P 5300 6950
AR Path="/60E19679" Ref="D?"  Part="1" 
AR Path="/5F42563C/60E19679" Ref="D?"  Part="1" 
AR Path="/5F424A92/60E19679" Ref="D305"  Part="1" 
F 0 "D305" V 5339 6833 50  0000 R CNN
F 1 "LED" V 5248 6833 50  0000 R CNN
F 2 "LED_SMD:LED_1206_3216Metric_ReverseMount_Hole1.8x2.4mm" H 5300 6950 50  0001 C CNN
F 3 "~" H 5300 6950 50  0001 C CNN
	1    5300 6950
	0    -1   -1   0   
$EndComp
$Comp
L power:GND #PWR?
U 1 1
P 5300 7100
AR Path="/60E1967F" Ref="#PWR?"  Part="1" 
AR Path="/5F42563C/60E1967F" Ref="#PWR?"  Part="1" 
AR Path="/5F424A92/60E1967F" Ref="#PWR0343"  Part="1" 
F 0 "#PWR0343" H 5300 6850 50  0001 C CNN
F 1 "GND" H 5305 6927 50  0000 C CNN
F 2 "" H 5300 7100 50  0001 C CNN
F 3 "" H 5300 7100 50  0001 C CNN
	1    5300 7100
	1    0    0    -1  
$EndComp
$Comp
L Device:R R?
U 1 1
P 5300 6650
AR Path="/60E19685" Ref="R?"  Part="1" 
AR Path="/5F42563C/60E19685" Ref="R?"  Part="1" 
AR Path="/5F424A92/60E19685" Ref="R306"  Part="1" 
F 0 "R306" H 5370 6696 50  0000 L CNN
F 1 "1k" V 5300 6600 50  0000 L CNN
F 2 "Resistor_SMD:R_1206_3216Metric_Pad1.42x1.75mm_HandSolder" V 5230 6650 50  0001 C CNN
F 3 "~" H 5300 6650 50  0001 C CNN
	1    5300 6650
	1    0    0    -1  
$EndComp
Wire Wire Line
	5300 6300 5300 6500
Text Label 5300 6300 3    50   ~ 0
RND
Entry Wire Line
	1050 4000 1150 3900
Entry Wire Line
	1050 4300 1150 4200
Entry Wire Line
	1050 4150 1150 4050
Entry Wire Line
	1050 4450 1150 4350
Wire Bus Line
	6750 2600 6750 2800
Wire Bus Line
	6600 2600 6600 3200
Wire Bus Line
	1350 1950 1350 3300
Wire Bus Line
	4950 1900 4950 3600
Wire Bus Line
	5550 1450 8000 1450
Wire Bus Line
	8000 1450 10250 1450
Wire Bus Line
	4750 1950 4750 3300
Wire Bus Line
	1150 1900 1150 4350
Wire Bus Line
	8000 1450 8000 2900
$EndSCHEMATC
